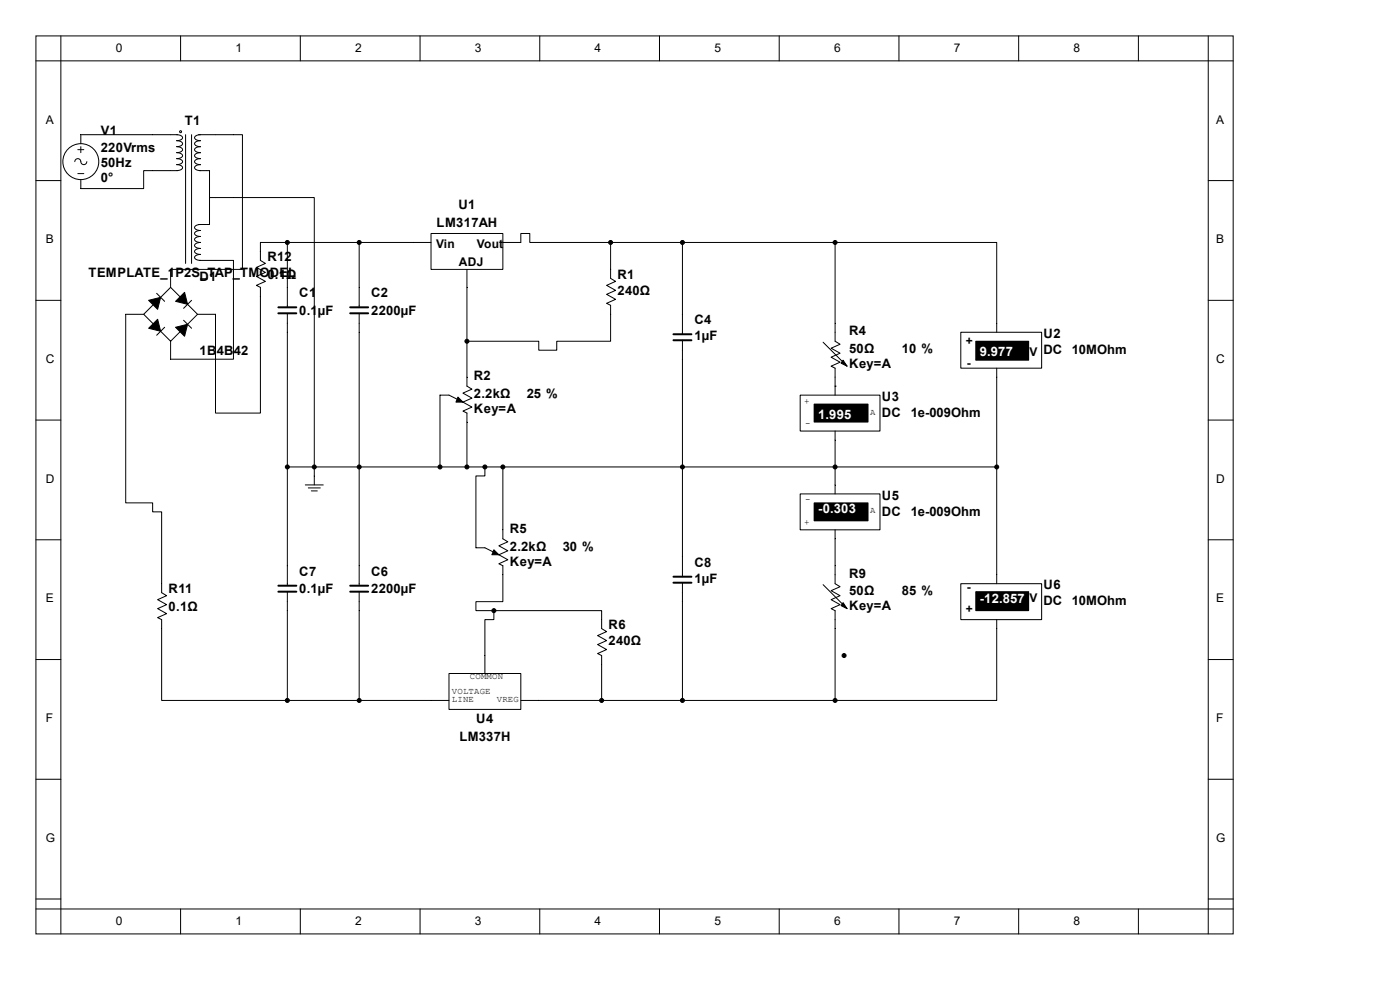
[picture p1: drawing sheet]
<svg xmlns="http://www.w3.org/2000/svg" width="297mm" height="210mm" viewBox="0 0 297 210" stroke-linecap="round" stroke-linejoin="round" font-family="sans-serif">
<g fill="none" stroke="#000" stroke-width=".21">
<path d="M7.6 7.6h254v190.5h-254zM7.6 12.9h254M12.9 7.6v190.5M38.3 7.6v5.3M63.7 7.6v5.3M89.1 7.6v5.3M114.5 7.6v5.3M139.9 7.6v5.3M165.3 7.6v5.3M190.7 7.6v5.3M216.1 7.6v5.3M241.5 7.6v5.3"/>
<path d="M256.3 7.6v190.5M7.6 38.3h5.3M15.9 34.3a.68 .68 0 0 1 .8-.6 .68 .68 0 0 1 .5 .8 .64 .64 0 0 0 .7 .4 .64 .64 0 0 0 .5-.6M16.5 31.7h1.3M16.5 36.8h1.3M17.1 28.6v1.9M17.1 31.1v1.3M17.1 38.1v1.9M256.3 38.3h5.3M36.2 57.1v3.9M91.4 49.5h15.3v7.6h-15.3zM91.4 51.4h-15.2v13.8"/>
<path d="M99.1 57.1v3.9M106.7 51.4h3.8M7.6 63.7h5.3M26.7 66.7h3.8M30.5 66.7l5.7-5.7 5.7 5.7-5.7 5.7zM33.2 62.2l1.7 1.7M34.9 69.4l-1.7 1.7M36.2 72.4v3.8M38.9 67.9l1.7 1.7M40.6 63.7l-1.7 1.7M41.9 66.7h3.8M61 61v4.2"/>
<path d="M61 66.5v4M76.2 66.5v32.6M129.5 66.7v-1.9l-.8-.5 1.9-.8-1.9-1.1 1.9-.8-1.9-1.1 1.9-.8-1.1-.6v-7.7h15.3v19.5M144.8 72.2v26.9M174.6 72.6l5.1 5.1M177.2 68.6v3.8l1 .6-1.9 .9 1.9 1-1.9 .9 1.9 1-1.9 .9 .9 .4v3.8M256.3 63.7h5.3M7.6 89.1h5.3M256.3 89.1h5.3M7.6 114.5h5.3M256.3 114.5h5.3M7.6 139.9h5.3"/>
<path d="M256.3 139.9h5.3M7.6 165.3h5.3M256.3 165.3h5.3M7.6 190.7h5.3M7.6 192.8h254M38.3 192.8v5.3M63.7 192.8v5.3M89.1 192.8v5.3M114.5 192.8v5.3M139.9 192.8v5.3M165.3 192.8v5.3M190.7 192.8v5.3"/>
<path d="M216.1 192.8v5.3M241.5 192.8v5.3M256.3 190.7h5.3"/>
<circle cx="17.1" cy="34.3" r="3.8"/>
</g>
<path d="M59.1 65.2h3.8M59.1 66.5h3.8M74.3 65.2h3.8M74.3 66.5h3.8M142.9 70.9h3.8M142.9 72.2h3.8" fill="none" stroke="#000" stroke-width=".42"/>
<g fill="#000" stroke="#000" stroke-width=".21">
<path d="M33.4 67.7l.7 2.6-2.6-.7zM31.5 63.7l2.6-.6-.7 2.5zM37.3 69.4l2.5-.6-.6 2.5zM39.2 62l.6 2.6-2.5-.7zM178.9 76.4l.8 1.3-1.3-.7z"/>
<circle cx="76.2" cy="51.4" r=".42"/>
<circle cx="129.5" cy="51.4" r=".42"/>
<circle cx="144.8" cy="51.4" r=".42"/>
<circle cx="76.2" cy="99.1" r=".42"/>
<circle cx="144.8" cy="99.1" r=".42"/>
</g>
<path d="M203.9 70.5h17.1v7.6h-17.1z" fill="#fff"/>
<path d="M203.8 70.5h17.2v7.6h-17.2zM207 72.4h11.2v4h-11.2zM211.5 68.6v1.9M211.5 78.1v1.9" fill="none" stroke="#000" stroke-width=".21"/>
<path d="M207.1 72.4h11.1v4h-11.1z" fill="#000"/>
<path d="M169.8 83.9h16.9v7.5h-16.9z" fill="#fff"/>
<g fill="none" stroke="#000" stroke-width=".21">
<path d="M177.2 68.6v-17.2h34.3v17.2M76.2 99.1v25.1M144.8 99.1v23.2M169.8 83.8h16.9v7.6h-16.9zM172.7 85.7h11.4v3.8h-11.4zM177.2 81.9h.1M177.2 81.9v1.9M177.2 91.4v7.7M64.8 102.9h3.8M65.4 103.5h2.5M66 104.1h1.3M66.7 101v1.9"/>
<path d="M61 120v4.2M61 125.5v4M76.2 125.5v4M127.6 131.4v1.9l1.1 .7-1.9 .8 1.9 1.1-1.9 .8 1.9 1.1-1.9 .8 .8 .5v1.9M144.8 123.6v25M174.6 124l5.1 5.1M177.2 120v3.8l1 .7-1.9 .8 1.9 1.1-1.9 .8 1.9 1.1-1.9 .8 .9 .4v3.8"/>
</g>
<path d="M172.8 85.8h11.3v3.7h-11.3z" fill="#000"/>
<g fill="#000" stroke="#000" stroke-width=".21">
<path d="M178.9 127.8l.8 1.3-1.3-.6z"/>
<circle cx="177.2" cy="51.4" r=".42"/>
<circle cx="177.2" cy="99.1" r=".42"/>
<circle cx="179.1" cy="139.1" r=".42"/>
<circle cx="144.8" cy="148.6" r=".42"/>
</g>
<path d="M59.1 124.2h3.8M59.1 125.5h3.8M74.3 124.2h3.8M74.3 125.5h3.8M142.9 122.3h3.8M142.9 123.6h3.8" fill="none" stroke="#000" stroke-width=".42"/>
<path d="M169.8 104.8h16.9v7.6h-16.9z" fill="#fff"/>
<path d="M177.2 99.1v5.7M169.8 104.8h16.9v7.6h-16.9zM172.7 106.7h11.4v3.8h-11.4zM177.2 112.4v7.6" fill="none" stroke="#000" stroke-width=".21"/>
<path d="M172.8 106.7h11.3v3.8h-11.3z" fill="#000"/>
<path d="M203.9 123.9h17.1v7.5h-17.1z" fill="#fff"/>
<g fill="none" stroke="#000" stroke-width=".21">
<path d="M17.1 28.6h20.6M37.5 28.6a1.14 1.14 0 0 1 1.2 .6 1.14 1.14 0 0 1-1.2 .6 1.14 1.14 0 0 1 1.2 .7 1.14 1.14 0 0 1-1.2 .6 1.14 1.14 0 0 1 1.2 .6 1.14 1.14 0 0 1-1.2 .7 1.14 1.14 0 0 1 1.2 .6 1.14 1.14 0 0 1-1.2 .7 1.14 1.14 0 0 1 1.2 .6 1.14 1.14 0 0 1-1.2 .6 1.14 1.14 0 0 1 1.2 .7 1.14 1.14 0 0 1-1.2 .6M37.7 36.2h-7.2v3.8h-13.4M39.4 28.6v27.3M40.6 28.6v27.3M42.1 28.6h9.3v28.5h-15.2M42.3 36.2h2.1v11.4h-2.3M42.5 28.6a1.14 1.14 0 0 0-1.2 .6 1.14 1.14 0 0 0 1.2 .6 1.14 1.14 0 0 0-1.2 .7 1.14 1.14 0 0 0 1.2 .6 1.14 1.14 0 0 0-1.2 .7 1.14 1.14 0 0 0 1.2 .6 1.14 1.14 0 0 0-1.2 .6 1.14 1.14 0 0 0 1.2 .7 1.14 1.14 0 0 0-1.2 .6 1.14 1.14 0 0 0 1.2 .6 1.14 1.14 0 0 0-1.2 .7 1.14 1.14 0 0 0 1.2 .6M42.3 55.2h7.2v21h-13.3M42.5 47.6a1.14 1.14 0 0 0-1.2 .7 1.14 1.14 0 0 0 1.2 .6 1.14 1.14 0 0 0-1.2 .6 1.14 1.14 0 0 0 1.2 .7 1.14 1.14 0 0 0-1.2 .6 1.14 1.14 0 0 0 1.2 .6 1.14 1.14 0 0 0-1.2 .7 1.14 1.14 0 0 0 1.2 .6 1.14 1.14 0 0 0-1.2 .6 1.14 1.14 0 0 0 1.2 .7 1.14 1.14 0 0 0-1.2 .6 1.14 1.14 0 0 0 1.2 .6M44.4 41.9h22.3v59.1M61 51.4h-5.8v3.8l1.1 .7-1.9 .8 1.9 1.1-1.9 .8 1.9 1.1-1.9 .8 .8 .5v26.6h-9.5v-20.9"/>
<path d="M61 51.4v9.6M61 51.4h15.2M110.5 51.4v-1.9h1.9v1.9h17.1M144.8 51.4h32.4M26.7 66.7v40h5.7v1.9h1.9v17.1l1 .7-1.9 .8 1.9 1.1-1.9 .8 1.9 1.1-1.9 .8 .9 .4v17.2h26.7M61 70.5v49.5M99.1 61v20.9l1 .7-1.9 .8 1.9 1.1-1.9 .8 1.9 1.1-1.9 .8 .9 .4v11.5M129.5 66.7v5.7h-11.4v1.9h-3.8v-1.9h-15.2M61 99.1h150.5M98.2 85.3l-3-1.5h-1.9v15.3M102.9 99.1v1.9h-1.9v15.2h1.9l2.9 1.5M106.7 99.1v15.2l1 .6-1.9 .9 1.9 1-1.9 .9 1.9 1-1.9 .9 .9 .4v7.6h-5.7v1.9h3.8"/>
<path d="M211.5 80v43.8M61 129.5v19.1M76.2 129.5v19.1M104.8 129.5h22.8v1.9M104.8 129.5v1.9h-1.9v11.5M177.2 133.3v15.3M203.8 123.8h17.2v7.6h-17.2zM207 125.5h11.2v4h-11.2zM211.5 131.4v17.2h-34.3M61 148.6h34.2M95.2 142.9h15.3v7.6h-15.3zM110.5 148.6h66.7"/>
<path d="M127.6 141v7.6"/>
<circle cx="38.3" cy="27.9" r=".21"/>
</g>
<path d="M207.1 125.6h11.1v3.9h-11.1z" fill="#000"/>
<g fill="#000" stroke="#000" stroke-width=".21">
<path d="M97.2 84.2l1 1.1h-1.5zM104.8 116.6l1 1.1h-1.4z"/>
<circle cx="61" cy="51.4" r=".42"/>
<circle cx="99.1" cy="72.4" r=".42"/>
<circle cx="61" cy="99.1" r=".42"/>
<circle cx="66.7" cy="99.1" r=".42"/>
<circle cx="93.3" cy="99.1" r=".42"/>
<circle cx="99.1" cy="99.1" r=".42"/>
<circle cx="102.9" cy="99.1" r=".42"/>
<circle cx="106.7" cy="99.1" r=".42"/>
<circle cx="211.5" cy="99.1" r=".42"/>
<circle cx="104.8" cy="129.5" r=".42"/>
<circle cx="61" cy="148.6" r=".42"/>
<circle cx="76.2" cy="148.6" r=".42"/>
<circle cx="127.6" cy="148.6" r=".42"/>
<circle cx="177.2" cy="148.6" r=".42"/>
</g>
<g font-size="2.8">
<text x="21.4" y="28.5">V1</text>
<text x="39.2" y="26.4">T1</text>
<text x="21.4" y="32.3">220Vrms</text>
<text x="21.4" y="35.5">50Hz</text>
<text x="21.4" y="38.7">0°</text>
<text x="97.2" y="44.4">U1</text>
<text x="92.6" y="48.2">LM317AH</text>
<text x="18.8" y="58.8">TEMPLATE_1P2S_TAP_TMODEL</text>
<text x="42.3" y="59.6">D1</text>
<text x="56.7" y="55.4">R12</text>
<text x="56.7" y="59.2">0.1Ω</text>
<text x="131" y="59.2">R1</text>
<text x="63.5" y="63">C1</text>
<text x="78.7" y="63">C2</text>
<text x="131" y="62.6">240Ω</text>
<text x="63.5" y="66.8">0.1µF</text>
<text x="78.7" y="66.8">2200µF</text>
<text x="147.3" y="68.7">C4</text>
<text x="180.1" y="71.1">R4</text>
<text x="221.4" y="71.7">U2</text>
<text x="42.3" y="75.3">1B4B42</text>
<text x="147.3" y="72.1">1µF</text>
<text x="180.1" y="74.9">50Ω</text>
<text x="191.3" y="74.9">10 %</text>
<text x="221.4" y="75.1">DC</text>
<text x="227.4" y="75.1">10MOhm</text>
<text x="100.5" y="80.6">R2</text>
<text x="180.1" y="78.1">Key=A</text>
<text x="100.5" y="84.4">2.2kΩ</text>
<text x="100.5" y="87.6">Key=A</text>
<text x="111.8" y="84.4">25 %</text>
<text x="187.1" y="85">U3</text>
<text x="187.1" y="88.4">DC</text>
<text x="193.2" y="88.4">1e-009Ohm</text>
<text x="187.1" y="106">U5</text>
<text x="108.2" y="113">R5</text>
<text x="187.1" y="109.4">DC</text>
<text x="193.2" y="109.4">1e-009Ohm</text>
<text x="108.2" y="116.8">2.2kΩ</text>
<text x="108.2" y="120">Key=A</text>
<text x="119.4" y="116.8">30 %</text>
<text x="35.8" y="125.9">R11</text>
<text x="63.5" y="122.1">C7</text>
<text x="63.5" y="125.9">0.1µF</text>
<text x="78.7" y="122.1">C6</text>
<text x="78.7" y="125.9">2200µF</text>
<text x="147.3" y="120.2">C8</text>
<text x="147.3" y="123.6">1µF</text>
<text x="180.1" y="122.5">R9</text>
<text x="221.4" y="125.1">U6</text>
<text x="35.8" y="129.7">0.1Ω</text>
<text x="180.1" y="126.3">50Ω</text>
<text x="180.1" y="129.5">Key=A</text>
<text x="191.3" y="126.3">85 %</text>
<text x="221.4" y="128.4">DC</text>
<text x="227.4" y="128.4">10MOhm</text>
<text x="129.1" y="133.5">R6</text>
<text x="129.1" y="136.9">240Ω</text>
<text x="101" y="153.4">U4</text>
<text x="97.5" y="157.2">LM337H</text>
</g>
<g font-size="2.8" fill="#fff">
<text x="207.9" y="75.5">9.977</text>
<text x="173.6" y="88.9">1.995</text>
<text x="173.6" y="108.8">-0.303</text>
<text x="207.9" y="127.9">-12.857</text>
</g>
<g font-size="2.5">
<text x="24.6" y="11">0</text>
<text x="50" y="11">1</text>
<text x="75.4" y="11">2</text>
<text x="100.8" y="11">3</text>
<text x="126.2" y="11">4</text>
<text x="151.6" y="11">5</text>
<text x="177" y="11">6</text>
<text x="202.4" y="11">7</text>
<text x="227.8" y="11">8</text>
<text x="9.7" y="26.2">A</text>
<text x="258" y="26.2">A</text>
<text x="9.7" y="51.6">B</text>
<text x="92.5" y="52.7">Vin</text>
<text x="101.2" y="52.7">Vout</text>
<text x="258" y="51.6">B</text>
<text x="97.4" y="56.5">ADJ</text>
<text x="9.7" y="77">C</text>
<text x="204.9" y="73.2">+</text>
<text x="205.1" y="77.9">-</text>
<text x="218.4" y="75.5">V</text>
<text x="258" y="77">C</text>
<text x="9.7" y="102.4">D</text>
<text x="258" y="102.4">D</text>
<text x="205.1" y="125.4">-</text>
<text x="9.7" y="127.8">E</text>
<text x="204.9" y="130.1">+</text>
<text x="218.4" y="127.8">V</text>
<text x="258" y="127.8">E</text>
<text x="9.7" y="153.2">F</text>
<text x="258" y="153.2">F</text>
<text x="9.7" y="178.6">G</text>
<text x="258" y="178.6">G</text>
<text x="24.6" y="196.2">0</text>
<text x="50" y="196.2">1</text>
<text x="75.4" y="196.2">2</text>
<text x="100.8" y="196.2">3</text>
<text x="126.2" y="196.2">4</text>
<text x="151.6" y="196.2">5</text>
<text x="177" y="196.2">6</text>
<text x="202.4" y="196.2">7</text>
<text x="227.8" y="196.2">8</text>
</g>
<g font-size="1.9">
<text x="170.6" y="85.6">+</text>
<text x="184.6" y="88.1">A</text>
<text x="170.8" y="90.5">-</text>
<text x="170.8" y="106.5">-</text>
<text x="170.6" y="111.4">+</text>
<text x="184.6" y="108.8">A</text>
<text x="99.7" y="144">COMMON</text>
<text x="95.9" y="148.8">LINE</text>
<text x="95.9" y="147.2">VOLTAGE</text>
<text x="105.4" y="148.8">VREG</text>
</g>
</svg>
